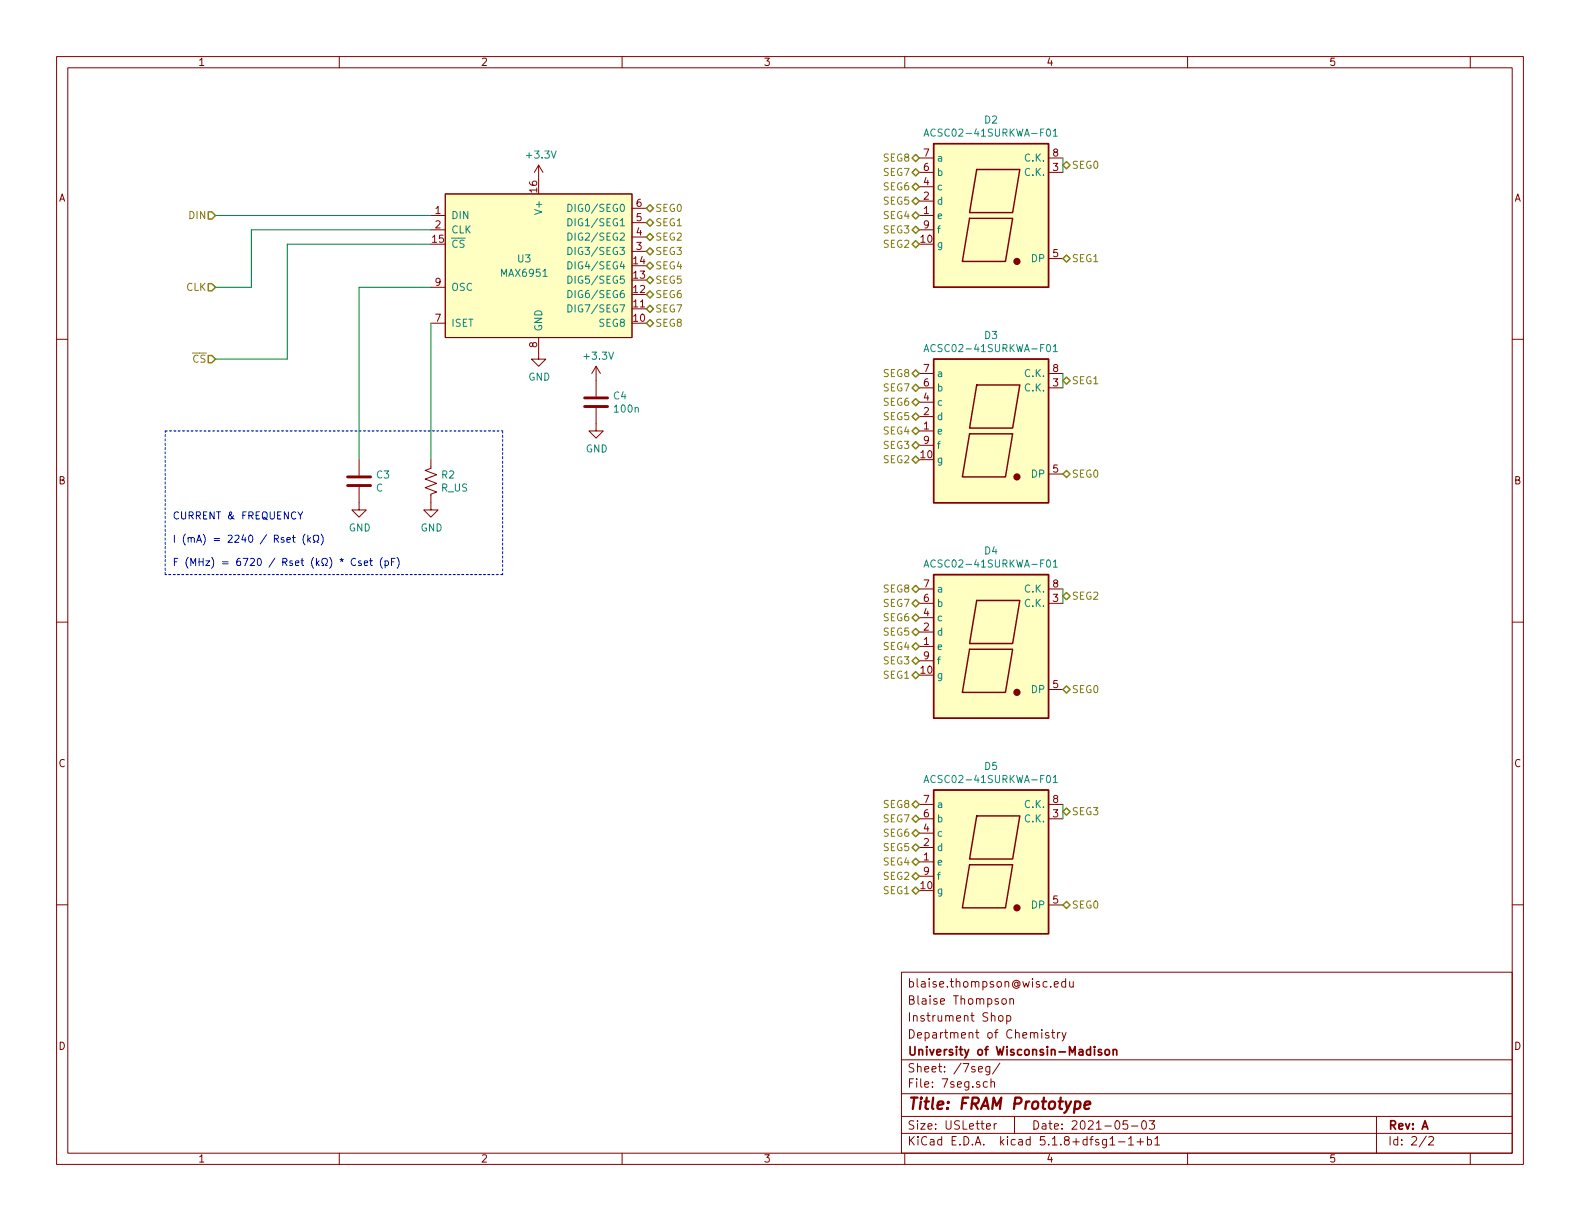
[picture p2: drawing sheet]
EESchema Schematic File Version 4
EELAYER 30 0
EELAYER END
$Descr USLetter 11000 8500
encoding utf-8
Sheet 2 2
Title "FRAM Prototype"
Date "2021-05-03"
Rev "A"
Comp "University of Wisconsin-Madison"
Comment1 "Department of Chemistry"
Comment2 "Instrument Shop"
Comment3 "Blaise Thompson"
Comment4 "blaise.thompson@wisc.edu"
$EndDescr
$Comp
L ACSC02-41SURKWA-F01:ACSC02-41SURKWA-F01 D2
U 1 1
P 6900 1500
F 0 "D2" H 6900 2167 50  0000 C CNN
F 1 "ACSC02-41SURKWA-F01" H 6900 2076 50  0000 C CNN
F 2 "fram-prototype:ACSC02-41SURKWA-F01" H 6900 900 50  0001 C CNN
F 3 "" H 6900 1500 50  0001 C CNN
	1    6900 1500
	1    0    0    -1  
$EndComp
$Comp
L ACSC02-41SURKWA-F01:ACSC02-41SURKWA-F01 D3
U 1 1
P 6900 3000
F 0 "D3" H 6900 3667 50  0000 C CNN
F 1 "ACSC02-41SURKWA-F01" H 6900 3576 50  0000 C CNN
F 2 "fram-prototype:ACSC02-41SURKWA-F01" H 6900 2400 50  0001 C CNN
F 3 "" H 6900 3000 50  0001 C CNN
	1    6900 3000
	1    0    0    -1  
$EndComp
$Comp
L ACSC02-41SURKWA-F01:ACSC02-41SURKWA-F01 D4
U 1 1
P 6900 4500
F 0 "D4" H 6900 5167 50  0000 C CNN
F 1 "ACSC02-41SURKWA-F01" H 6900 5076 50  0000 C CNN
F 2 "fram-prototype:ACSC02-41SURKWA-F01" H 6900 3900 50  0001 C CNN
F 3 "" H 6900 4500 50  0001 C CNN
	1    6900 4500
	1    0    0    -1  
$EndComp
$Comp
L ACSC02-41SURKWA-F01:ACSC02-41SURKWA-F01 D5
U 1 1
P 6900 6000
F 0 "D5" H 6900 6667 50  0000 C CNN
F 1 "ACSC02-41SURKWA-F01" H 6900 6576 50  0000 C CNN
F 2 "fram-prototype:ACSC02-41SURKWA-F01" H 6900 5400 50  0001 C CNN
F 3 "" H 6900 6000 50  0001 C CNN
	1    6900 6000
	1    0    0    -1  
$EndComp
$Comp
L MAX6951:MAX6951 U3
U 1 1
P 3750 1850
F 0 "U3" H 3650 1900 50  0000 C CNN
F 1 "MAX6951" H 3650 1800 50  0000 C CNN
F 2 "Package_SO:QSOP-16_3.9x4.9mm_P0.635mm" H 3750 1850 50  0001 C CNN
F 3 "" H 3750 1850 50  0001 C CNN
	1    3750 1850
	1    0    0    -1  
$EndComp
Text HLabel 1500 1500 0    50   Input ~ 0
DIN
Text HLabel 1500 2000 0    50   Input ~ 0
CLK
Text HLabel 1500 2500 0    50   Input ~ 0
~CS~
Wire Wire Line
	3000 1500 1500 1500
Wire Wire Line
	3000 1600 1750 1600
Wire Wire Line
	1750 1600 1750 2000
Wire Wire Line
	1750 2000 1500 2000
Wire Wire Line
	1500 2500 2000 2500
Wire Wire Line
	2000 2500 2000 1700
Wire Wire Line
	2000 1700 3000 1700
$Comp
L power:GND #PWR0111
U 1 1
P 3750 2450
F 0 "#PWR0111" H 3750 2200 50  0001 C CNN
F 1 "GND" H 3755 2277 50  0000 C CNN
F 2 "" H 3750 2450 50  0001 C CNN
F 3 "" H 3750 2450 50  0001 C CNN
	1    3750 2450
	1    0    0    -1  
$EndComp
$Comp
L Device:R_US R2
U 1 1
P 3000 3350
F 0 "R2" H 2932 3396 50  0000 R CNN
F 1 "R_US" H 2932 3305 50  0000 R CNN
F 2 "Resistor_SMD:R_1206_3216Metric_Pad1.30x1.75mm_HandSolder" V 3040 3340 50  0001 C CNN
F 3 "~" H 3000 3350 50  0001 C CNN
	1    3000 3350
	-1   0    0    -1  
$EndComp
Wire Wire Line
	3000 2250 3000 3200
$Comp
L power:GND #PWR0113
U 1 1
P 3000 3500
F 0 "#PWR0113" H 3000 3250 50  0001 C CNN
F 1 "GND" H 3005 3327 50  0000 C CNN
F 2 "" H 3000 3500 50  0001 C CNN
F 3 "" H 3000 3500 50  0001 C CNN
	1    3000 3500
	1    0    0    -1  
$EndComp
$Comp
L Device:C C3
U 1 1
P 2500 3350
F 0 "C3" H 2615 3396 50  0000 L CNN
F 1 "C" H 2615 3305 50  0000 L CNN
F 2 "Capacitor_SMD:C_1206_3216Metric_Pad1.33x1.80mm_HandSolder" H 2538 3200 50  0001 C CNN
F 3 "~" H 2500 3350 50  0001 C CNN
	1    2500 3350
	1    0    0    -1  
$EndComp
$Comp
L power:GND #PWR0114
U 1 1
P 2500 3500
F 0 "#PWR0114" H 2500 3250 50  0001 C CNN
F 1 "GND" H 2505 3327 50  0000 C CNN
F 2 "" H 2500 3500 50  0001 C CNN
F 3 "" H 2500 3500 50  0001 C CNN
	1    2500 3500
	1    0    0    -1  
$EndComp
Wire Wire Line
	2500 3200 2500 2000
Wire Wire Line
	2500 2000 3000 2000
Wire Notes Line
	3500 3000 3500 4000
Wire Notes Line
	3500 4000 1150 4000
Wire Notes Line
	1150 4000 1150 3000
Wire Notes Line
	1150 3000 3500 3000
Wire Wire Line
	7400 1100 7400 1200
Wire Wire Line
	7400 2600 7400 2700
Wire Wire Line
	7400 4100 7400 4200
Wire Wire Line
	7400 5600 7400 5700
Text HLabel 4500 1450 2    50   BiDi ~ 0
SEG0
Text HLabel 4500 1550 2    50   BiDi ~ 0
SEG1
Text HLabel 4500 1650 2    50   BiDi ~ 0
SEG2
Text HLabel 4500 1750 2    50   BiDi ~ 0
SEG3
Text HLabel 4500 1850 2    50   BiDi ~ 0
SEG4
Text HLabel 4500 1950 2    50   BiDi ~ 0
SEG5
Text HLabel 4500 2050 2    50   BiDi ~ 0
SEG6
Text HLabel 4500 2150 2    50   BiDi ~ 0
SEG7
Text HLabel 4500 2250 2    50   BiDi ~ 0
SEG8
Text HLabel 7400 1150 2    50   BiDi ~ 0
SEG0
Text HLabel 7400 1800 2    50   BiDi ~ 0
SEG1
Text HLabel 6400 1700 0    50   BiDi ~ 0
SEG2
Text HLabel 6400 1600 0    50   BiDi ~ 0
SEG3
Text HLabel 6400 1500 0    50   BiDi ~ 0
SEG4
Text HLabel 6400 1400 0    50   BiDi ~ 0
SEG5
Text HLabel 6400 1300 0    50   BiDi ~ 0
SEG6
Text HLabel 6400 1200 0    50   BiDi ~ 0
SEG7
Text HLabel 6400 1100 0    50   BiDi ~ 0
SEG8
Text HLabel 7400 2650 2    50   BiDi ~ 0
SEG1
Text HLabel 7400 4150 2    50   BiDi ~ 0
SEG2
Text HLabel 7400 5650 2    50   BiDi ~ 0
SEG3
Text HLabel 7400 3300 2    50   BiDi ~ 0
SEG0
Text HLabel 7400 4800 2    50   BiDi ~ 0
SEG0
Text HLabel 7400 6300 2    50   BiDi ~ 0
SEG0
Text HLabel 6400 3200 0    50   BiDi ~ 0
SEG2
Text HLabel 6400 3100 0    50   BiDi ~ 0
SEG3
Text HLabel 6400 3000 0    50   BiDi ~ 0
SEG4
Text HLabel 6400 2900 0    50   BiDi ~ 0
SEG5
Text HLabel 6400 2800 0    50   BiDi ~ 0
SEG6
Text HLabel 6400 2700 0    50   BiDi ~ 0
SEG7
Text HLabel 6400 2600 0    50   BiDi ~ 0
SEG8
Text HLabel 6400 4100 0    50   BiDi ~ 0
SEG8
Text HLabel 6400 4200 0    50   BiDi ~ 0
SEG7
Text HLabel 6400 4300 0    50   BiDi ~ 0
SEG6
Text HLabel 6400 4400 0    50   BiDi ~ 0
SEG5
Text HLabel 6400 4500 0    50   BiDi ~ 0
SEG4
Text HLabel 6400 4600 0    50   BiDi ~ 0
SEG3
Text HLabel 6400 4700 0    50   BiDi ~ 0
SEG1
Text HLabel 6400 5600 0    50   BiDi ~ 0
SEG8
Text HLabel 6400 5700 0    50   BiDi ~ 0
SEG7
Text HLabel 6400 5800 0    50   BiDi ~ 0
SEG6
Text HLabel 6400 5900 0    50   BiDi ~ 0
SEG5
Text HLabel 6400 6000 0    50   BiDi ~ 0
SEG4
Text HLabel 6400 6100 0    50   BiDi ~ 0
SEG2
Text HLabel 6400 6200 0    50   BiDi ~ 0
SEG1
Text Notes 1200 3950 0    50   ~ 0
CURRENT & FREQUENCY\n\nI (mA) = 2240 / Rset (kΩ)\n\nF (MHz) = 6720 / Rset (kΩ) * Cset (pF)
$Comp
L power:GND #PWR0115
U 1 1
P 4150 2950
F 0 "#PWR0115" H 4150 2700 50  0001 C CNN
F 1 "GND" H 4155 2777 50  0000 C CNN
F 2 "" H 4150 2950 50  0001 C CNN
F 3 "" H 4150 2950 50  0001 C CNN
	1    4150 2950
	1    0    0    -1  
$EndComp
$Comp
L Device:C C4
U 1 1
P 4150 2800
F 0 "C4" H 4265 2846 50  0000 L CNN
F 1 "100n" H 4265 2755 50  0000 L CNN
F 2 "Capacitor_SMD:C_1206_3216Metric_Pad1.33x1.80mm_HandSolder" H 4188 2650 50  0001 C CNN
F 3 "~" H 4150 2800 50  0001 C CNN
	1    4150 2800
	1    0    0    -1  
$EndComp
$Comp
L power:+3.3V #PWR0124
U 1 1
P 3750 1250
F 0 "#PWR0124" H 3750 1100 50  0001 C CNN
F 1 "+3.3V" H 3765 1423 50  0000 C CNN
F 2 "" H 3750 1250 50  0001 C CNN
F 3 "" H 3750 1250 50  0001 C CNN
	1    3750 1250
	1    0    0    -1  
$EndComp
$Comp
L power:+3.3V #PWR0116
U 1 1
P 4150 2650
F 0 "#PWR0116" H 4150 2500 50  0001 C CNN
F 1 "+3.3V" H 4165 2823 50  0000 C CNN
F 2 "" H 4150 2650 50  0001 C CNN
F 3 "" H 4150 2650 50  0001 C CNN
	1    4150 2650
	1    0    0    -1  
$EndComp
$EndSCHEMATC
